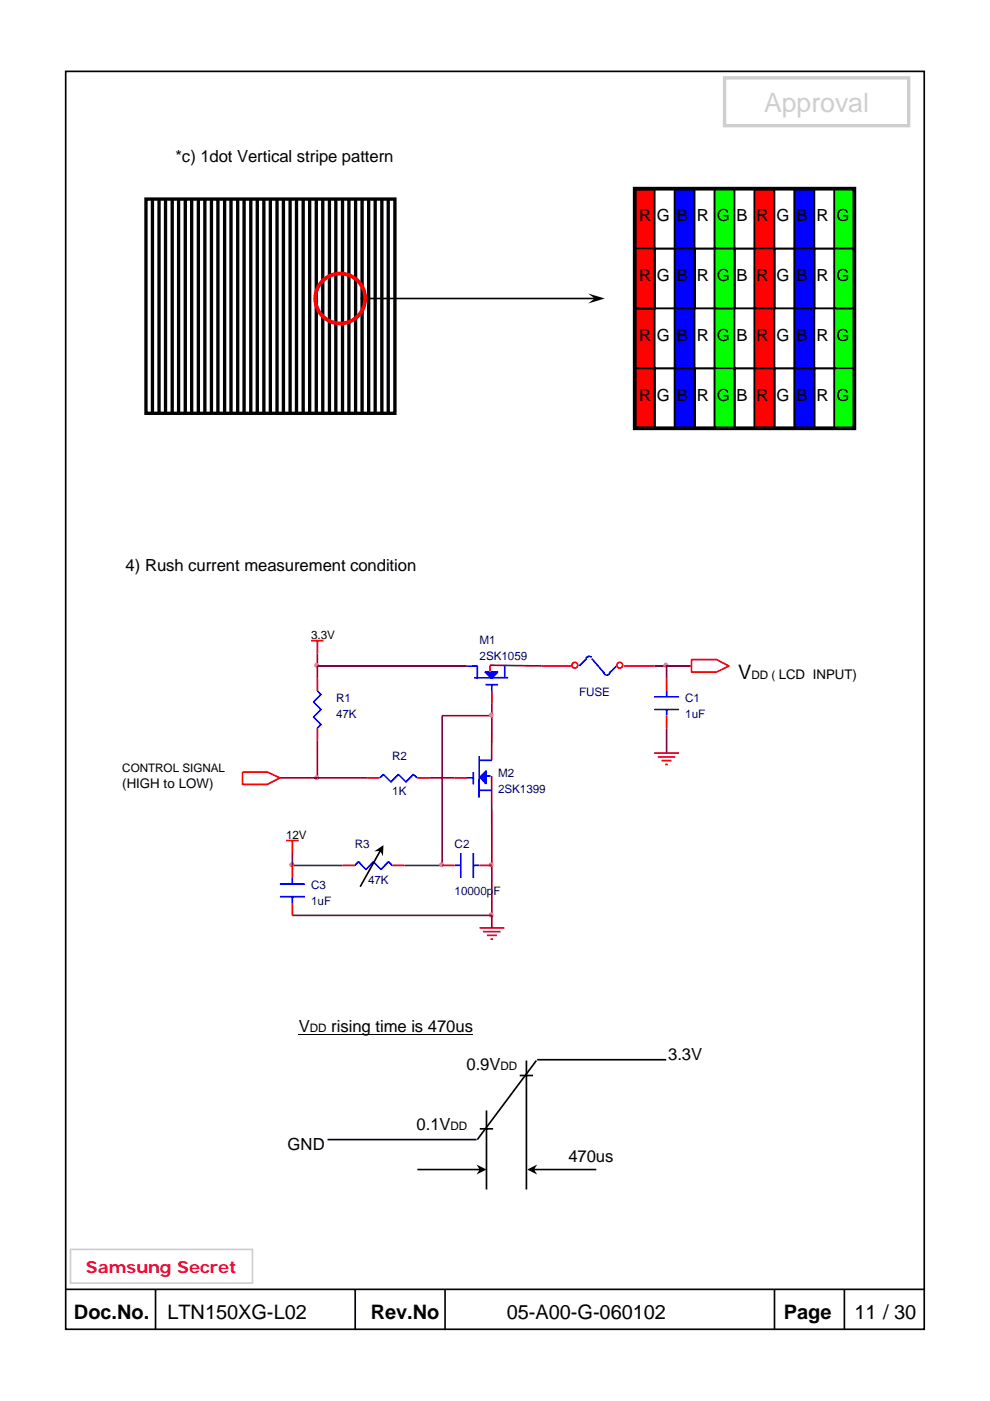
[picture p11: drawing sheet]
<svg xmlns="http://www.w3.org/2000/svg" width="210mm" height="297mm" viewBox="0 0 210 297" stroke-linecap="round" stroke-linejoin="round" font-family="sans-serif">
<g fill="none" stroke="#010101" stroke-width=".35">
<path d="M13.9 15.1h182.1v266.7h-182.1zM101.7 239.3h2.8M103.1 235.4v16.8M110.2 228h2.8M111.6 224.9v27.3M113.7 224.9l-12.5 16.7M113.9 224.7h27.3M69.4 241.6h31.6M13.9 273.4h182.1M33 273.4v8.6M75.3 273.4v8.6M94.4 273.4v8.6"/>
<path d="M164.2 273.4v8.6M179 273.4v8.6"/>
</g>
<path d="M153.6 16.5h39.1v10.1h-39.1z" fill="none" stroke="#cecece" stroke-width=".71"/>
<path d="M14.9 264.9h38.6v7.1h-38.6z" fill="none" stroke="#cecece" stroke-width=".35"/>
<path d="M63.4 219.2h36.9" fill="none" stroke="#000" stroke-width=".21"/>
<g fill="#010101">
<path d="M88.5 247.8h13.2v.3h-13.2zM101 246.9l2.1 1.1-2.1 1 .7-1z"/>
<path d="M113.2 247.8h13.2v.3h-13.2zM111.8 248l2.1-1.1-.7 1.1 .7 1z"/>
</g>
<path d="M66 135.8h2.6M67.3 135.8v2.7M138.7 159.7h5.3M60.7 178.2h2.6M62 178.2v2.7M139.5 160.5h3.7M140.3 161.3h2.1M141.1 162.1h.5M101.7 196.7h5.2M102.4 197.5h3.7M103.2 198.3h2.1M104 199.1h.5" fill="none" stroke="#ff0101" stroke-width=".35"/>
<path d="M67.3 138.5v2.7" fill="none" stroke="#800141" stroke-width=".35"/>
<circle cx="67.2" cy="141" r=".35" fill="#ff01ff"/>
<circle cx="67.2" cy="141" r=".35" fill="none" stroke="#ff01ff" stroke-width=".35"/>
<path d="M67.3 157v7.9M99 141.2h-31.7v2.6" fill="none" stroke="#800141" stroke-width=".35"/>
<circle cx="67.2" cy="164.9" r=".37" fill="#ff01ff"/>
<circle cx="67.2" cy="164.9" r=".37" fill="none" stroke="#ff01ff" stroke-width=".35"/>
<path d="M104.3 151.7l-.1 9.5M67.3 164.9h10.6M91.1 164.9h5.3M104.2 164.5l.1 29.6" fill="none" stroke="#800141" stroke-width=".35"/>
<circle cx="104.2" cy="183.3" r=".34" fill="#ff01ff"/>
<circle cx="104.2" cy="183.3" r=".34" fill="none" stroke="#ff01ff" stroke-width=".35"/>
<circle cx="104.2" cy="194" r=".37" fill="#ff01ff"/>
<circle cx="104.2" cy="194" r=".37" fill="none" stroke="#ff01ff" stroke-width=".35"/>
<path d="M104.3 149.1v2.6h-10.6M85.8 183.5h7.9" fill="none" stroke="#800141" stroke-width=".35"/>
<circle cx="104.2" cy="151.6" r=".35" fill="#ff01ff"/>
<circle cx="104.2" cy="151.6" r=".35" fill="none" stroke="#ff01ff" stroke-width=".35"/>
<path d="M93.7 151.7v31.8" fill="none" stroke="#800141" stroke-width=".35"/>
<circle cx="93.6" cy="183.3" r=".34" fill="#ff01ff"/>
<circle cx="93.6" cy="183.3" r=".34" fill="none" stroke="#ff01ff" stroke-width=".35"/>
<path d="M62 183.5h10.6" fill="none" stroke="#800141" stroke-width=".35"/>
<circle cx="61.9" cy="183.3" r=".34" fill="#ff01ff"/>
<circle cx="61.9" cy="183.3" r=".34" fill="none" stroke="#ff01ff" stroke-width=".35"/>
<path d="M138.7 141.2h2.6M62 194.1h42.3v2.6M62 180.9v2.6" fill="none" stroke="#800141" stroke-width=".35"/>
<circle cx="141.2" cy="141" r=".35" fill="#ff01ff"/>
<circle cx="141.2" cy="141" r=".35" fill="none" stroke="#ff01ff" stroke-width=".35"/>
<path d="M103.9 141l11 .2M141.3 154.4v5.3M146.6 141.2h-5.3v2.6M59.4 164.9h7.9" fill="none" stroke="#800141" stroke-width=".35"/>
<path d="M146.6 139.8h5.3l2.7 1.4-2.7 1.3h-5.3zM51.4 163.7h5.3l2.7 1.2-2.7 1.4h-5.3z" fill="none" stroke="#ff0101" stroke-width=".35"/>
<path d="M103 163.5v2.7l-1.3-1.4z" fill="#0101ff"/>
<path d="M99 164.9h1.4M100.4 163.7v2.6M101.6 160.3v8.8M101.7 167.6h2.6M102.7 164.5h1.3M103 163.5v2.7l-1.3-1.4z" fill="none" stroke="#0101ff" stroke-width=".35"/>
<path d="M96.4 164.9h2.6" fill="none" stroke="#ff0101" stroke-width=".35"/>
<path d="M102.9 142.5h2.6l-1.3 1.3z" fill="#0101ff"/>
<g fill="none" stroke="#0101ff" stroke-width=".35">
<path d="M124.4 139.6l-1.6 1.6M124.8 139.2l.6 .1M124.8 139.2l-.5 .2M125.5 139.6l2.6 3.1M67.3 146.5l.8 .8-1.6 1.5 1.6 1.6-1.6 1.6 1.6 1.6-.8 .8M99 141.2h2.2v2.6M102.9 142.5h2.6l-1.3 1.3zM103 145.1h2.6M104.3 145.1v1.4M107.8 143.7h-7.3M128 142.6a.65 .65 0 0 0 .6 .5 .65 .65 0 0 0 .7-.4M130.7 141.2l-1.5 1.5"/>
<path d="M138.7 150.4h5.3M138.7 147.7h5.3M141.3 146.5v1.2M141.3 150.4v1.3M80.5 164.9l.8-.7 1.6 1.6 1.6-1.6 1.6 1.6 1.6-1.6 .8 .7M59.4 190.1h5.2M59.4 187.4h5.2M62 186.1v1.3M62 190.1v1.3M75.2 183.5l.8-.8 1.6 1.6 1.6-1.6 1.6 1.6 1.6-1.6 .8 .8M96.4 183.5h1.3M97.7 180.9v5.2"/>
<path d="M100.4 183.5h1.3M100.4 180.9v5.2"/>
</g>
<g fill="none" stroke="#ff0101" stroke-width=".35">
<path d="M67.3 143.8v2.7M67.3 154.4v2.6M103.9 141.1v1.2M104.3 146.5v2.6M114.9 141.2h6.3M132.3 141.2h6.4M141.3 143.8v2.7M141.3 151.7v2.7M77.9 164.9h2.6M88.5 164.9h2.6M62 183.5v2.6M62 191.4v2.7"/>
<path d="M72.6 183.5h2.6M83.2 183.5h2.6M93.7 183.5h2.7M101.7 183.5h2.6"/>
<circle cx="121.9" cy="141" r=".61"/>
<circle cx="131.4" cy="141" r=".61"/>
</g>
<path d="M80.5 180.3l.3 .2-4.3 7.6-.3-.2zM79.4 180.5l1.9-1.3-.1 2.3-.6-1.1z" fill="#010101"/>
<path d="M107 141.2v2.6M101.7 161.2h2.6" fill="none" stroke="#0101ff" stroke-width=".35"/>
<path d="M76.5 63.1h49.6v.4h-49.6zM124.7 62.2l3.5 1.1-3.5 1 1.4-1z" fill="#010101"/>
<path d="M30.9 42.2h52.8v45.4h-52.8z" fill="none" stroke="#010101" stroke-width=".71"/>
<path d="M134.6 40h4.2v50.8h-4.2z" fill="#ff0101"/>
<path d="M134.6 40h4.2v50.8h-4.2z" fill="none" stroke="#010101" stroke-width=".35"/>
<path d="M138.8 40h4.2v12.7h-4.2z" fill="#fff"/>
<path d="M138.8 40h4.2v12.7h-4.2z" fill="none" stroke="#010101" stroke-width=".35"/>
<path d="M143 40h4.3v12.7h-4.3z" fill="#0101ff"/>
<path d="M143 40h4.3v12.7h-4.3z" fill="none" stroke="#010101" stroke-width=".35"/>
<path d="M147.3 40h4.2v12.7h-4.2z" fill="#fff"/>
<path d="M147.3 40h4.2v12.7h-4.2z" fill="none" stroke="#010101" stroke-width=".35"/>
<path d="M151.5 40h4.2v12.7h-4.2z" fill="#01ff01"/>
<path d="M151.5 40h4.2v12.7h-4.2z" fill="none" stroke="#010101" stroke-width=".35"/>
<path d="M155.7 40h4.3v12.7h-4.3z" fill="#fff"/>
<path d="M155.7 40h4.3v12.7h-4.3z" fill="none" stroke="#010101" stroke-width=".35"/>
<path d="M160 40h4.2v12.7h-4.2z" fill="#ff0101"/>
<path d="M160 40h4.2v12.7h-4.2z" fill="none" stroke="#010101" stroke-width=".35"/>
<path d="M164.2 40h4.2v12.7h-4.2z" fill="#fff"/>
<path d="M164.2 40h4.2v12.7h-4.2z" fill="none" stroke="#010101" stroke-width=".35"/>
<path d="M168.4 40h4.3v12.7h-4.3z" fill="#0101ff"/>
<path d="M168.4 40h4.3v12.7h-4.3z" fill="none" stroke="#010101" stroke-width=".35"/>
<path d="M172.7 40h4.2v12.7h-4.2z" fill="#fff"/>
<path d="M172.7 40h4.2v12.7h-4.2z" fill="none" stroke="#010101" stroke-width=".35"/>
<path d="M176.9 40h4.2v12.7h-4.2z" fill="#01ff01"/>
<path d="M138.8 52.7h4.2v12.7h-4.2zM176.9 40h4.2v12.7h-4.2z" fill="none" stroke="#010101" stroke-width=".35"/>
<path d="M143 52.7h4.3v12.7h-4.3z" fill="#0101ff"/>
<path d="M143 52.7h4.3v12.7h-4.3zM147.3 52.7h4.2v12.7h-4.2z" fill="none" stroke="#010101" stroke-width=".35"/>
<path d="M151.5 52.7h4.2v12.7h-4.2z" fill="#01ff01"/>
<path d="M151.5 52.7h4.2v12.7h-4.2zM155.7 52.7h4.3v12.7h-4.3z" fill="none" stroke="#010101" stroke-width=".35"/>
<path d="M160 52.7h4.2v12.7h-4.2z" fill="#ff0101"/>
<path d="M160 52.7h4.2v12.7h-4.2zM164.2 52.7h4.2v12.7h-4.2z" fill="none" stroke="#010101" stroke-width=".35"/>
<path d="M168.4 52.7h4.3v12.7h-4.3z" fill="#0101ff"/>
<path d="M168.4 52.7h4.3v12.7h-4.3zM172.7 52.7h4.2v12.7h-4.2z" fill="none" stroke="#010101" stroke-width=".35"/>
<path d="M176.9 52.7h4.2v12.7h-4.2z" fill="#01ff01"/>
<path d="M134.6 52.7h4.2v12.7h-4.2zM176.9 52.7h4.2v12.7h-4.2zM134.6 65.4h4.2v12.7h-4.2z" fill="none" stroke="#010101" stroke-width=".35"/>
<path d="M138.8 65.4h4.2v12.7h-4.2z" fill="#fff"/>
<path d="M138.8 65.4h4.2v12.7h-4.2z" fill="none" stroke="#010101" stroke-width=".35"/>
<path d="M143 65.4h4.3v12.7h-4.3z" fill="#0101ff"/>
<path d="M143 65.4h4.3v12.7h-4.3z" fill="none" stroke="#010101" stroke-width=".35"/>
<path d="M147.3 65.4h4.2v12.7h-4.2z" fill="#fff"/>
<path d="M147.3 65.4h4.2v12.7h-4.2z" fill="none" stroke="#010101" stroke-width=".35"/>
<path d="M151.5 65.4h4.2v12.7h-4.2z" fill="#01ff01"/>
<path d="M151.5 65.4h4.2v12.7h-4.2z" fill="none" stroke="#010101" stroke-width=".35"/>
<path d="M155.7 65.4h4.3v12.7h-4.3z" fill="#fff"/>
<path d="M155.7 65.4h4.3v12.7h-4.3z" fill="none" stroke="#010101" stroke-width=".35"/>
<path d="M160 65.4h4.2v12.7h-4.2z" fill="#ff0101"/>
<path d="M160 65.4h4.2v12.7h-4.2z" fill="none" stroke="#010101" stroke-width=".35"/>
<path d="M164.2 65.4h4.2v12.7h-4.2z" fill="#fff"/>
<path d="M164.2 65.4h4.2v12.7h-4.2z" fill="none" stroke="#010101" stroke-width=".35"/>
<path d="M168.4 65.4h4.3v12.7h-4.3z" fill="#0101ff"/>
<path d="M168.4 65.4h4.3v12.7h-4.3z" fill="none" stroke="#010101" stroke-width=".35"/>
<path d="M172.7 65.4h4.2v12.7h-4.2z" fill="#fff"/>
<path d="M172.7 65.4h4.2v12.7h-4.2z" fill="none" stroke="#010101" stroke-width=".35"/>
<path d="M176.9 65.4h4.2v12.7h-4.2z" fill="#01ff01"/>
<path d="M138.8 78.1h4.2v12.7h-4.2zM176.9 65.4h4.2v12.7h-4.2z" fill="none" stroke="#010101" stroke-width=".35"/>
<path d="M143 78.1h4.3v12.7h-4.3z" fill="#0101ff"/>
<path d="M143 78.1h4.3v12.7h-4.3zM147.3 78.1h4.2v12.7h-4.2z" fill="none" stroke="#010101" stroke-width=".35"/>
<path d="M151.5 78.1h4.2v12.7h-4.2z" fill="#01ff01"/>
<path d="M151.5 78.1h4.2v12.7h-4.2zM155.7 78.1h4.3v12.7h-4.3z" fill="none" stroke="#010101" stroke-width=".35"/>
<path d="M160 78.1h4.2v12.7h-4.2z" fill="#ff0101"/>
<path d="M160 78.1h4.2v12.7h-4.2zM164.2 78.1h4.2v12.7h-4.2z" fill="none" stroke="#010101" stroke-width=".35"/>
<path d="M168.4 78.1h4.3v12.7h-4.3z" fill="#0101ff"/>
<path d="M168.4 78.1h4.3v12.7h-4.3zM172.7 78.1h4.2v12.7h-4.2z" fill="none" stroke="#010101" stroke-width=".35"/>
<path d="M176.9 78.1h4.2v12.7h-4.2z" fill="#01ff01"/>
<path d="M134.6 78.1h4.2v12.7h-4.2zM176.9 78.1h4.2v12.7h-4.2z" fill="none" stroke="#010101" stroke-width=".35"/>
<path d="M134.6 40h46.5v50.8h-46.5z" fill="none" stroke="#010101" stroke-width=".79"/>
<g fill="none" stroke="#010101" stroke-width=".71" stroke-linecap="butt">
<path d="M32.3 42.3v45.2M33.7 42.3v45.2M35.1 42.3v45.2M36.5 42.3v45.2M37.9 42.3v45.2M39.3 42.3v45.2M40.6 42.3v45.2M42.1 42.3v45.2M43.4 42.3v45.2M44.8 42.3v45.2M46.2 42.3v45.2M47.6 42.3v45.2"/>
<path d="M49 42.3v45.2M50.4 42.3v45.2M51.8 42.3v45.2M53.2 42.3v45.2M54.5 42.3v45.2M55.9 42.3v45.2M57.3 42.3v45.2M58.7 42.3v45.2M60.1 42.3v45.2M61.5 42.3v45.2M62.9 42.3v45.2M64.3 42.3v45.2"/>
<path d="M65.7 42.3v45.2M67.1 42.3v45.2M68.4 42.3v45.2M69.8 42.3v45.2M71.2 42.3v45.2M72.6 42.3v45.2M74 42.3v45.2M75.4 42.3v45.2M76.8 42.3v45.2M78.2 42.3v45.2M79.5 42.3v45.2M81 42.3v45.2"/>
<path d="M82.3 42.3v45.2"/>
</g>
<circle cx="72.1" cy="63.3" r="5.3" fill="none" stroke="#ff0101" stroke-width=".79"/>
<text font-size="5.7" fill="#cecece" x="162" y="23.7">Approval</text>
<g font-size="4.2">
<text x="156.5" y="143.9">V</text>
<text x="15.7" y="279.7">Doc.No.</text>
<text x="35.5" y="279.7">LTN150XG-L02</text>
<text x="78.6" y="279.7">Rev.No</text>
<text x="107.5" y="279.6">05-A00-G-060102</text>
<text x="166.2" y="279.7">Page</text>
<text x="181.1" y="279.7">11 / 30</text>
</g>
<g font-size="3.5">
<text x="37.2" y="34.3">*c) 1dot Vertical stripe pattern</text>
<text x="135.6" y="46.8">R G B R G B R G B R G</text>
<text x="135.6" y="59.6">R</text>
<text x="139.3" y="59.5">G B R G B R G B R G</text>
<text x="135.6" y="72.2">R</text>
<text x="139.3" y="72.2">G B R G B R G B R G</text>
<text x="135.6" y="84.9">R G B R G B R G B R G</text>
<text x="26.6" y="121">4) Rush current measurement condition</text>
<text x="63.4" y="218.8">V</text>
<text x="70.2" y="218.8">rising time is 470us</text>
<text x="98.9" y="226.8">0.9V</text>
<text x="141.7" y="224.7">3.3V</text>
<text x="88.3" y="239.5">0.1V</text>
<text x="61" y="243.8">GND</text>
<text x="120.5" y="246.3">470us</text>
</g>
<text font-size="3.5" fill="#fc0128" x="18.2" y="269.9">Samsung Secret</text>
<g font-size="2.8">
<text x="165.1" y="143.9">LCD INPUT)</text>
<text x="25.9" y="167">(HIGH to LOW)</text>
</g>
<g font-size="2.5">
<text x="66" y="135.6">3.3V</text>
<text x="159.3" y="143.9">DD (</text>
<text x="25.9" y="163.7">CONTROL SIGNAL</text>
<text x="60.7" y="177.9">12V</text>
<text x="65.7" y="218.8">DD</text>
<text x="106.1" y="226.8">DD</text>
<text x="95.5" y="239.5">DD</text>
</g>
<g font-size="2.5" fill="#000080">
<text x="101.7" y="136.6">M1</text>
<text x="101.7" y="140">2SK1059</text>
<text x="71.2" y="148.8">R1</text>
<text x="122.8" y="147.5">FUSE</text>
<text x="145.3" y="148.8">C1</text>
<text x="71.2" y="152.3">47K</text>
<text x="145.3" y="152.3">1uF</text>
<text x="83.2" y="161.2">R2</text>
<text x="105.6" y="164.7">M2</text>
<text x="83.2" y="168.6">1K</text>
<text x="105.6" y="168.1">2SK1399</text>
<text x="75.2" y="179.8">R3</text>
<text x="96.4" y="179.8">C2</text>
<text x="66" y="188.5">C3</text>
<text x="66" y="192">1uF</text>
<text x="78" y="187.5">47K</text>
<text x="96.4" y="189.8">10000pF</text>
</g>
</svg>
